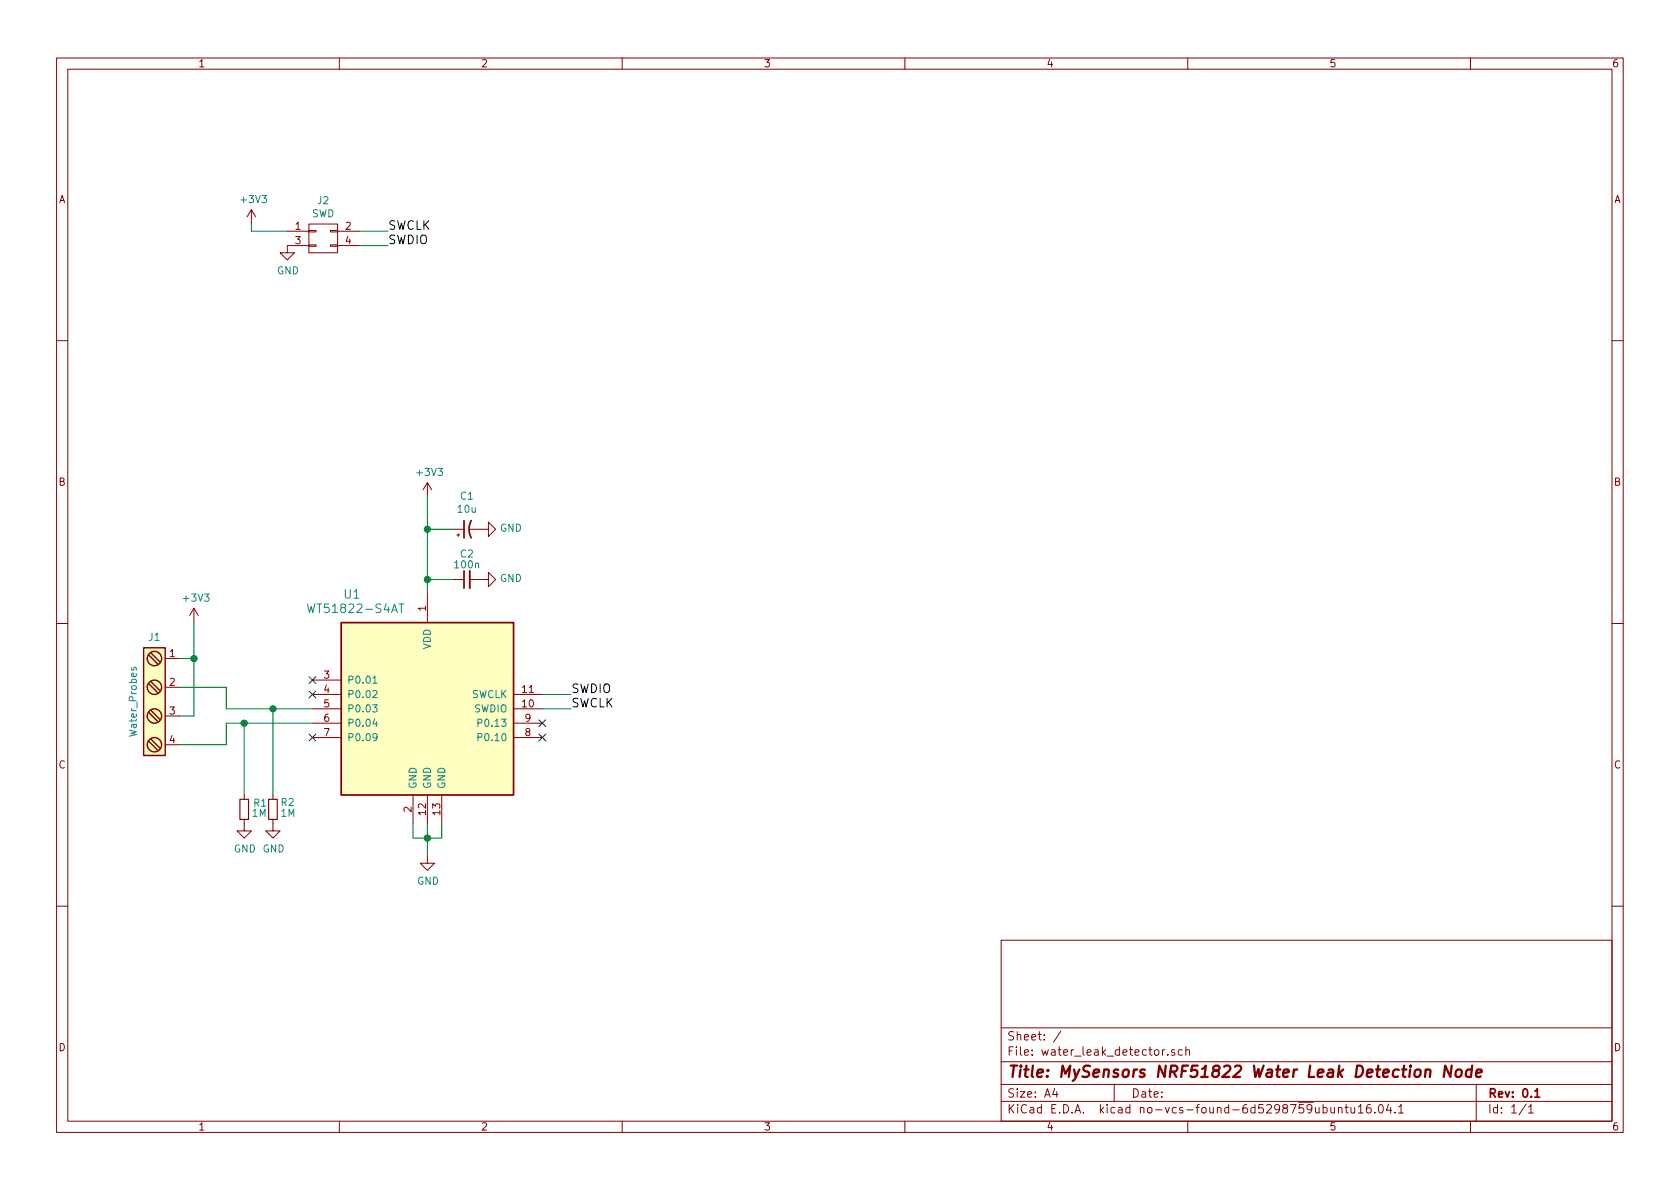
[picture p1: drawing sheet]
EESchema Schematic File Version 2
LIBS:power
LIBS:device
LIBS:transistors
LIBS:conn
LIBS:linear
LIBS:regul
LIBS:74xx
LIBS:cmos4000
LIBS:adc-dac
LIBS:memory
LIBS:xilinx
LIBS:microcontrollers
LIBS:dsp
LIBS:microchip
LIBS:analog_switches
LIBS:motorola
LIBS:texas
LIBS:intel
LIBS:audio
LIBS:interface
LIBS:digital-audio
LIBS:philips
LIBS:display
LIBS:cypress
LIBS:siliconi
LIBS:opto
LIBS:atmel
LIBS:contrib
LIBS:valves
LIBS:E73-2G4M04S
LIBS:AMS1117
LIBS:BLUE_PILL
LIBS:ch340
LIBS:cp2102
LIBS:current_transf
LIBS:ESP8266
LIBS:hlk-pm01
LIBS:l6920
LIBS:linear_tech
LIBS:MAPLE_MINI
LIBS:max44009
LIBS:MIC5205
LIBS:mtch105
LIBS:mx-503398-1892
LIBS:ncp1402
LIBS:pam8403
LIBS:pcm5100
LIBS:ptr5518
LIBS:rfm12
LIBS:rfm69cw
LIBS:RM50_SP
LIBS:touch
LIBS:ttp223
LIBS:txb010x
LIBS:v23079-e1208-b301
LIBS:WT51822-S4AT
LIBS:74xgxx
LIBS:ac-dc
LIBS:actel
LIBS:allegro
LIBS:Altera
LIBS:analog_devices
LIBS:battery_management
LIBS:bbd
LIBS:bosch
LIBS:brooktre
LIBS:cmos_ieee
LIBS:dc-dc
LIBS:diode
LIBS:elec-unifil
LIBS:ESD_Protection
LIBS:ftdi
LIBS:gennum
LIBS:graphic_symbols
LIBS:hc11
LIBS:infineon
LIBS:ir
LIBS:Lattice
LIBS:leds
LIBS:LEM
LIBS:maxim
LIBS:mechanical
LIBS:microchip_dspic33dsc
LIBS:microchip_pic10mcu
LIBS:microchip_pic12mcu
LIBS:microchip_pic16mcu
LIBS:microchip_pic18mcu
LIBS:microchip_pic24mcu
LIBS:microchip_pic32mcu
LIBS:modules
LIBS:motor_drivers
LIBS:motors
LIBS:msp430
LIBS:nordicsemi
LIBS:nxp
LIBS:nxp_armmcu
LIBS:onsemi
LIBS:Oscillators
LIBS:powerint
LIBS:Power_Management
LIBS:pspice
LIBS:references
LIBS:relays
LIBS:rfcom
LIBS:RFSolutions
LIBS:sensors
LIBS:silabs
LIBS:stm8
LIBS:stm32
LIBS:supertex
LIBS:switches
LIBS:transf
LIBS:triac_thyristor
LIBS:ttl_ieee
LIBS:video
LIBS:wiznet
LIBS:Worldsemi
LIBS:Xicor
LIBS:zetex
LIBS:Zilog
LIBS:water_leak_detector-cache
EELAYER 26 0
EELAYER END
$Descr A4 11693 8268
encoding utf-8
Sheet 1 1
Title "MySensors NRF51822 Water Leak Detection Node"
Date ""
Rev "0.1"
Comp ""
Comment1 ""
Comment2 ""
Comment3 ""
Comment4 ""
$EndDescr
$Comp
L WT51822-S4AT U1
U 1 1
P 2975 4875
F 0 "U1" H 2450 5625 60  0000 C CNN
F 1 "WT51822-S4AT" H 2475 5525 60  0000 C CNN
F 2 "myfootprints:WT51822-S4AT" H 2175 5025 60  0001 C CNN
F 3 "" H 2175 5025 60  0001 C CNN
	1    2975 4875
	1    0    0    -1  
$EndComp
$Comp
L GND #PWR07
U 1 1
P 2975 5950
F 0 "#PWR07" H 2975 5700 50  0001 C CNN
F 1 "GND" H 2980 5777 50  0000 C CNN
F 2 "" H 2975 5950 50  0001 C CNN
F 3 "" H 2975 5950 50  0001 C CNN
	1    2975 5950
	1    0    0    -1  
$EndComp
$Comp
L R_Small R2
U 1 1
P 1900 5625
F 0 "R2" H 1950 5675 50  0000 L CNN
F 1 "1M" H 1950 5600 50  0000 L CNN
F 2 "Resistors_SMD:R_0603_HandSoldering" H 1900 5625 50  0001 C CNN
F 3 "" H 1900 5625 50  0001 C CNN
	1    1900 5625
	1    0    0    -1  
$EndComp
$Comp
L Screw_Terminal_1x04 J1
U 1 1
P 1050 4875
F 0 "J1" H 1075 5325 50  0000 C CNN
F 1 "Water_Probes" V 925 4875 50  0000 C CNN
F 2 "Connectors_Terminal_Blocks:TerminalBlock_Pheonix_PT-3.5mm_4pol" H 1050 4450 50  0001 C CNN
F 3 "" H 1025 5075 50  0001 C CNN
	1    1050 4875
	1    0    0    -1  
$EndComp
$Comp
L +3V3 #PWR06
U 1 1
P 2975 3450
F 0 "#PWR06" H 2975 3300 50  0001 C CNN
F 1 "+3V3" H 2990 3623 50  0000 C CNN
F 2 "" H 2975 3450 50  0001 C CNN
F 3 "" H 2975 3450 50  0001 C CNN
	1    2975 3450
	1    0    0    -1  
$EndComp
$Comp
L CP1_Small C1
U 1 1
P 3250 3675
F 0 "C1" V 3478 3675 50  0000 C CNN
F 1 "10u" V 3387 3675 50  0000 C CNN
F 2 "Capacitors_Tantalum_SMD:CP_Tantalum_Case-A_EIA-3216-18_Wave" H 3250 3675 50  0001 C CNN
F 3 "" H 3250 3675 50  0001 C CNN
	1    3250 3675
	0    -1   -1   0   
$EndComp
$Comp
L C_Small C2
U 1 1
P 3250 4025
F 0 "C2" V 3425 4025 50  0000 C CNN
F 1 "100n" V 3350 4025 50  0000 C CNN
F 2 "Capacitors_SMD:C_0603_HandSoldering" H 3250 4025 50  0001 C CNN
F 3 "" H 3250 4025 50  0001 C CNN
	1    3250 4025
	0    -1   -1   0   
$EndComp
Wire Wire Line
	2875 5725 2875 5825
Wire Wire Line
	2875 5825 3075 5825
Wire Wire Line
	3075 5825 3075 5725
Wire Wire Line
	2975 5725 2975 5950
Connection ~ 2975 5825
Wire Wire Line
	2975 3450 2975 4125
Wire Wire Line
	3150 4025 2975 4025
Connection ~ 2975 4025
Wire Wire Line
	3150 3675 2975 3675
Connection ~ 2975 3675
$Comp
L GND #PWR09
U 1 1
P 3350 4025
F 0 "#PWR09" H 3350 3775 50  0001 C CNN
F 1 "GND" V 3355 3897 50  0000 R CNN
F 2 "" H 3350 4025 50  0001 C CNN
F 3 "" H 3350 4025 50  0001 C CNN
	1    3350 4025
	0    -1   -1   0   
$EndComp
$Comp
L GND #PWR08
U 1 1
P 3350 3675
F 0 "#PWR08" H 3350 3425 50  0001 C CNN
F 1 "GND" V 3355 3547 50  0000 R CNN
F 2 "" H 3350 3675 50  0001 C CNN
F 3 "" H 3350 3675 50  0001 C CNN
	1    3350 3675
	0    -1   -1   0   
$EndComp
$Comp
L GND #PWR04
U 1 1
P 1900 5725
F 0 "#PWR04" H 1900 5475 50  0001 C CNN
F 1 "GND" H 1905 5552 50  0000 C CNN
F 2 "" H 1900 5725 50  0001 C CNN
F 3 "" H 1900 5725 50  0001 C CNN
	1    1900 5725
	1    0    0    -1  
$EndComp
$Comp
L +3V3 #PWR01
U 1 1
P 1350 4325
F 0 "#PWR01" H 1350 4175 50  0001 C CNN
F 1 "+3V3" H 1365 4498 50  0000 C CNN
F 2 "" H 1350 4325 50  0001 C CNN
F 3 "" H 1350 4325 50  0001 C CNN
	1    1350 4325
	1    0    0    -1  
$EndComp
Wire Wire Line
	2175 5025 1575 5025
Wire Wire Line
	1575 5025 1575 5175
Wire Wire Line
	1350 4325 1350 4975
Wire Wire Line
	1250 4575 1350 4575
Connection ~ 1350 4575
$Comp
L R_Small R1
U 1 1
P 1700 5625
F 0 "R1" H 1759 5671 50  0000 L CNN
F 1 "1M" H 1750 5600 50  0000 L CNN
F 2 "Resistors_SMD:R_0603_HandSoldering" H 1700 5625 50  0001 C CNN
F 3 "" H 1700 5625 50  0001 C CNN
	1    1700 5625
	1    0    0    -1  
$EndComp
$Comp
L GND #PWR02
U 1 1
P 1700 5725
F 0 "#PWR02" H 1700 5475 50  0001 C CNN
F 1 "GND" H 1705 5552 50  0000 C CNN
F 2 "" H 1700 5725 50  0001 C CNN
F 3 "" H 1700 5725 50  0001 C CNN
	1    1700 5725
	1    0    0    -1  
$EndComp
$Comp
L CONN_02X02 J2
U 1 1
P 2250 1650
F 0 "J2" H 2250 1915 50  0000 C CNN
F 1 "SWD" H 2250 1824 50  0000 C CNN
F 2 "Pin_Headers:Pin_Header_Straight_2x02_Pitch2.00mm_SMD" H 2250 450 50  0001 C CNN
F 3 "" H 2250 450 50  0001 C CNN
	1    2250 1650
	1    0    0    -1  
$EndComp
Wire Wire Line
	3775 4825 3975 4825
Wire Wire Line
	3775 4925 3975 4925
Text Label 3975 4925 0    60   ~ 0
SWCLK
Text Label 3975 4825 0    60   ~ 0
SWDIO
NoConn ~ 2175 4725
NoConn ~ 2175 4825
NoConn ~ 2175 5125
NoConn ~ 3775 5025
NoConn ~ 3775 5125
Wire Wire Line
	2500 1600 2700 1600
Wire Wire Line
	2500 1700 2700 1700
Text Label 2700 1700 0    60   ~ 0
SWDIO
Text Label 2700 1600 0    60   ~ 0
SWCLK
$Comp
L +3V3 #PWR03
U 1 1
P 1750 1550
F 0 "#PWR03" H 1750 1400 50  0001 C CNN
F 1 "+3V3" H 1765 1723 50  0000 C CNN
F 2 "" H 1750 1550 50  0001 C CNN
F 3 "" H 1750 1550 50  0001 C CNN
	1    1750 1550
	1    0    0    -1  
$EndComp
Wire Wire Line
	2000 1600 1750 1600
Wire Wire Line
	1750 1600 1750 1550
$Comp
L GND #PWR05
U 1 1
P 2000 1700
F 0 "#PWR05" H 2000 1450 50  0001 C CNN
F 1 "GND" H 2005 1527 50  0000 C CNN
F 2 "" H 2000 1700 50  0001 C CNN
F 3 "" H 2000 1700 50  0001 C CNN
	1    2000 1700
	1    0    0    -1  
$EndComp
Wire Wire Line
	1250 4775 1575 4775
Wire Wire Line
	1575 4775 1575 4925
Wire Wire Line
	1575 4925 2175 4925
Wire Wire Line
	1350 4975 1250 4975
Wire Wire Line
	1900 5525 1900 4925
Connection ~ 1900 4925
Wire Wire Line
	1575 5175 1250 5175
Wire Wire Line
	1700 5525 1700 5025
Connection ~ 1700 5025
$EndSCHEMATC
